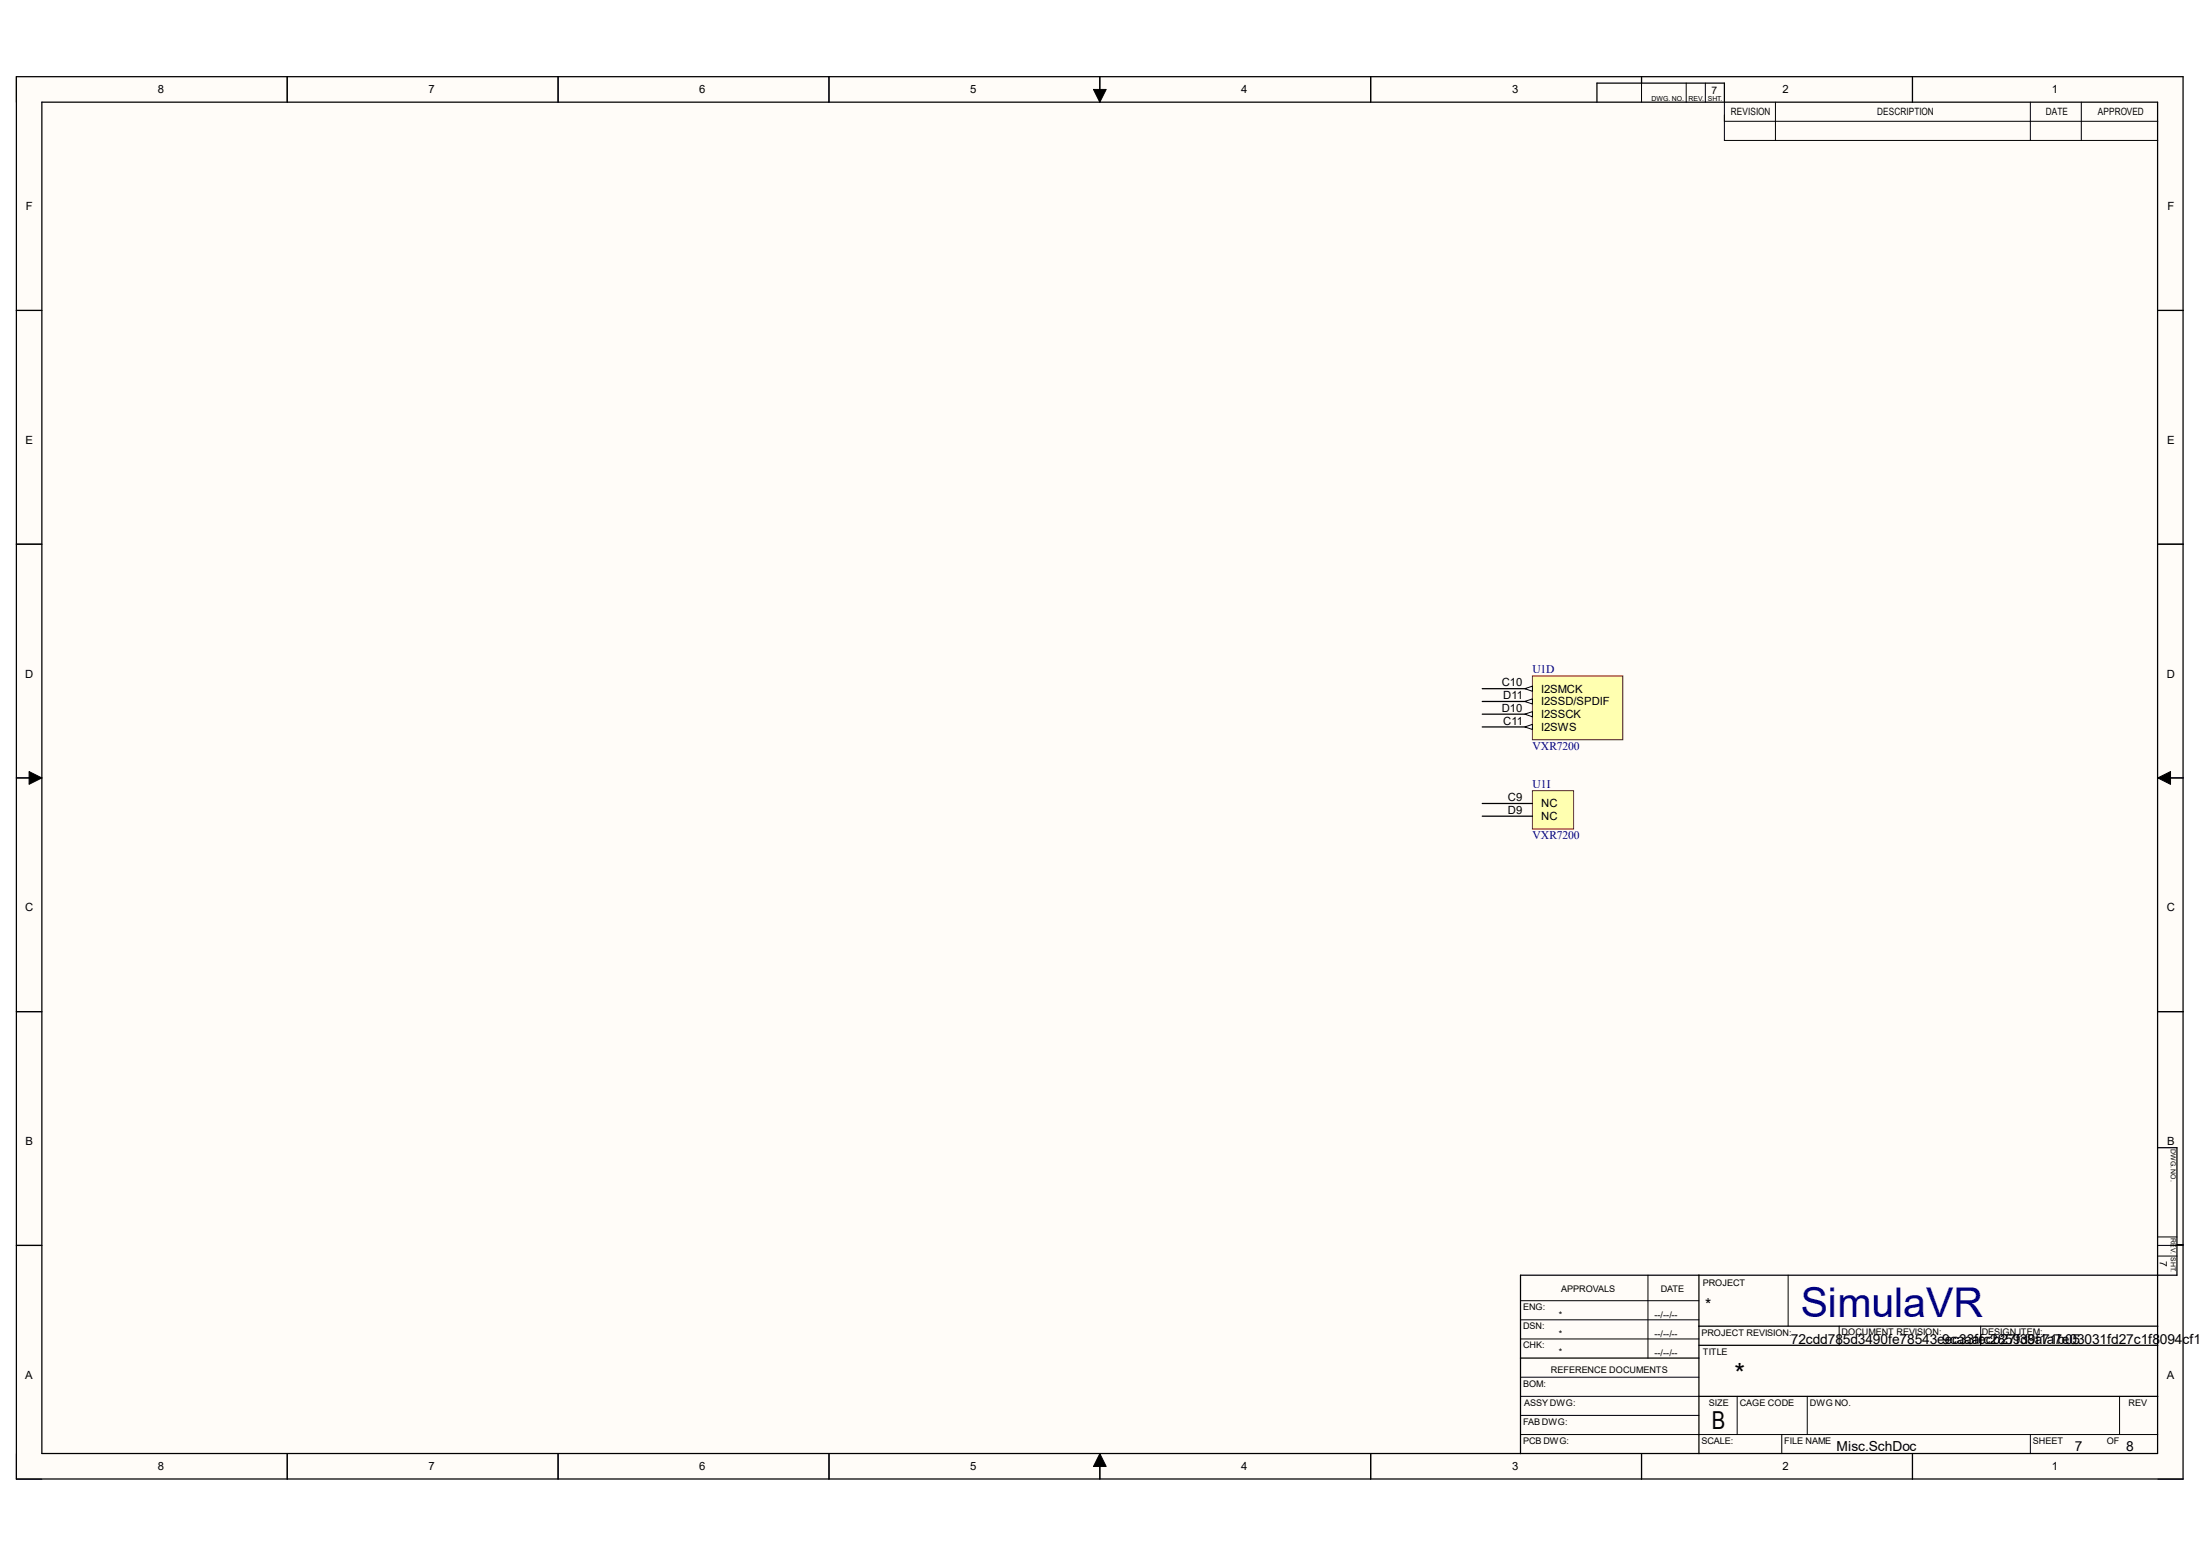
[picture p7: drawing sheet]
<svg xmlns="http://www.w3.org/2000/svg" width="297mm" height="210mm" viewBox="0 0 297 210" stroke-linecap="round" stroke-linejoin="round" font-family="sans-serif">
<g fill="#fffcf8">
<path d="M2.2 10.4h292.6v189.2h-292.6z" fill-rule="evenodd"/>
<path d="M5.7 13.8h285.6v182.4h-285.6z" fill-rule="evenodd"/>
</g>
<g fill="none" stroke="#000" stroke-width=".14">
<path d="M2.2 10.3v3.5M38.8 10.3v3.5M75.3 10.3v3.5M111.9 10.4v3.4M147.6 12.1h1.7l-.8 1.7zM148.5 10.4v3.4M185 10.4v3.4M221.6 10.4v3.4M227.6 11.2v2.6M230.2 11.2v2.6M232.8 13.8v5.2h58.5M232.8 16.4h58.5"/>
<path d="M239.7 13.8v5.2M258.2 10.4v3.4M274.1 13.8v5.2M281 13.8v5.2M2.2 41.9h3.4M291.3 41.9h3.5M2.2 73.4h3.4M291.3 73.4h3.5M2.2 105h3.4M3.9 104.1l1.7 .9-1.7 .9zM291.3 105l1.7-.9v1.8zM291.3 105h3.5"/>
<path d="M2.2 136.5h3.4M291.3 136.5h3.5M2.2 168.1h3.4M205.3 178.1h24.1M205.3 175.6h24.1M222.5 172.1v11.2M241.4 172.1v6.9M248.3 179v2.6M267.4 179v2.6M291.3 168.1h3.5M291.3 169.5h2.6M291.3 167h2.6"/>
<path d="M2.2 196.2v3.4h3.5M38.8 196.2v3.4M75.3 196.2v3.4M111.9 196.2v3.4M148.5 196.2l.8 1.7h-1.7zM148.5 196.2v3.4M185 196.2v3.4M205.3 193.6h86M205.3 180.7h24.1M205.3 188.5h24.1M205.3 185.9h24.1M205.3 191h24.1"/>
<path d="M221.6 196.2v3.4M234.5 188.5v5.1M240.5 193.6v2.6M244 188.5v5.1M258.2 196.2v3.4M274.1 193.6v2.6M286.2 188.5v5.1M291.3 199.6h3.5"/>
</g>
<g fill="none" stroke="#000" stroke-width=".17">
<path d="M2.2 10.4h292.5v189.2h-292.5zM5.7 13.8h285.6v182.4h-285.6zM38.8 10.3v3.5M75.3 10.3v3.5M111.9 10.4v3.4M148.5 10.4v3.4M185 10.4v3.4M215.6 13.8v-2.6h17.2v2.6M221.6 10.4v.8M258.2 10.4v3.4M2.2 41.9h3.4M291.3 41.9h3.5"/>
<path d="M2.2 73.4h3.4M291.3 73.4h3.5M2.2 105h3.4M291.3 105h3.5M2.2 136.5h3.4M291.3 136.5h3.5M291.3 154.9h2.6v17.2h-88.6v24.1M2.2 168.1h3.4M229.4 179h61.9M229.4 172.1v24.1M293.9 168h.9M38.8 196.2v3.4"/>
<path d="M75.3 196.2v3.4M111.9 196.2v3.4M148.5 196.2v3.4M185 196.2v3.4M205.3 183.3h24.1M221.6 196.2v3.4M229.4 181.6h61.9M229.4 188.5h61.9M258.2 196.2v3.4"/>
</g>
<path d="M147.6 12.1h1.7l-.8 1.7zM3.9 104.1l1.7 .9-1.7 .9zM291.3 105l1.7-.9v1.8zM148.5 196.2l.8 1.7h-1.7z" fill="#000"/>
<path d="M206.9 91.2h12.2v8.6h-12.2z" fill-rule="evenodd" fill="#ffffb0"/>
<path d="M206.9 91.2h12.2v8.6h-12.2z" fill="none" stroke="#800000" stroke-width=".14"/>
<path d="M200.1 93h6.8" fill="none" stroke="#000" stroke-width=".17"/>
<path d="M205.9 93l1-.4v.7z" fill="#f8fcff"/>
<path d="M205.9 93l1-.4v.7z" fill="none" stroke="#000" stroke-width=".14"/>
<path d="M200.1 94.7h6.8" fill="none" stroke="#000" stroke-width=".17"/>
<path d="M205.9 94.7l1-.4v.7z" fill="#f8fcff"/>
<path d="M205.9 94.7l1-.4v.7z" fill="none" stroke="#000" stroke-width=".14"/>
<path d="M200.1 96.4h6.8" fill="none" stroke="#000" stroke-width=".17"/>
<path d="M205.9 96.4l1-.3v.6z" fill="#f8fcff"/>
<path d="M205.9 96.4l1-.3v.6z" fill="none" stroke="#000" stroke-width=".14"/>
<path d="M200.1 98.1h6.8" fill="none" stroke="#000" stroke-width=".17"/>
<path d="M205.9 98.1l1-.3v.7z" fill="#f8fcff"/>
<path d="M205.9 98.1l1-.3v.7z" fill="none" stroke="#000" stroke-width=".14"/>
<path d="M206.9 106.7h5.5v5.2h-5.5z" fill-rule="evenodd" fill="#ffffb0"/>
<path d="M206.9 106.7h5.5v5.2h-5.5z" fill="none" stroke="#800000" stroke-width=".14"/>
<path d="M200.1 108.4h6.8M200.1 110.2h6.8" fill="none" stroke="#000" stroke-width=".17"/>
<text font-size="5.5" fill="#000080" x="243.1" y="177.8">SimulaVR</text>
<text font-size="3.7" x="234.2" y="186.6">*</text>
<text font-size="3.3" x="231.1" y="192.9">B</text>
<text font-size="2.2" x="230.2" y="176.8">*</text>
<g font-size="1.9">
<text x="241.8" y="181.4">72cdd785d3490fe78543eec33fecb27f38a71b05</text>
<text x="262.2" y="181.4">9caaafc2859d9f1a7e03031fd27c1f8094cf17</text>
<text x="247.9" y="195.8">Misc.SchDoc</text>
<text x="280.1" y="195.8">7</text>
<text x="287" y="195.8">8</text>
</g>
<g font-size="1.6" fill="#000080">
<text x="206.9" y="90.9">U1D</text>
<text x="206.9" y="101.2">VXR7200</text>
<text x="206.9" y="106.4">U1I</text>
<text x="206.9" y="113.3">VXR7200</text>
</g>
<g font-size="1.5">
<text x="21.3" y="12.6">8</text>
<text x="57.8" y="12.6">7</text>
<text x="94.4" y="12.6">6</text>
<text x="131" y="12.6">5</text>
<text x="167.6" y="12.6">4</text>
<text x="204.1" y="12.6">3</text>
<text x="240.7" y="12.6">2</text>
<text x="277" y="12.6">1</text>
<text x="3.5" y="28.4">F</text>
<text x="292.6" y="28.4">F</text>
<text x="3.4" y="59.9">E</text>
<text x="292.6" y="59.9">E</text>
<text x="3.4" y="91.5">D</text>
<text x="202.7" y="92.6">C10</text>
<text x="202.9" y="94.4">D11</text>
<text x="208.1" y="93.5">I2SMCK</text>
<text x="208.1" y="95.2">I2SSD/SPDIF</text>
<text x="292.5" y="91.5">D</text>
<text x="202.7" y="96.1">D10</text>
<text x="202.9" y="97.8">C11</text>
<text x="208.1" y="96.9">I2SSCK</text>
<text x="208.1" y="98.6">I2SWS</text>
<text x="203.6" y="108.1">C9</text>
<text x="203.6" y="109.9">D9</text>
<text x="208.1" y="109">NC</text>
<text x="208.1" y="110.7">NC</text>
<text x="3.4" y="123">C</text>
<text x="292.5" y="123">C</text>
<text x="3.4" y="154.6">B</text>
<text x="292.6" y="154.6">B</text>
<text x="3.4" y="186.1">A</text>
<text x="292.5" y="186.1">A</text>
<text x="21.3" y="198.5">8</text>
<text x="57.8" y="198.5">7</text>
<text x="94.4" y="198.5">6</text>
<text x="131" y="198.5">5</text>
<text x="167.6" y="198.5">4</text>
<text x="204.1" y="198.5">3</text>
<text x="240.7" y="198.5">2</text>
<text x="277" y="198.5">1</text>
</g>
<g font-size="1.4">
<text x="231.1" y="12.7">7</text>
<text x="233.7" y="15.6">REVISION</text>
<text x="253.4" y="15.6">DESCRIPTION</text>
<text x="276.2" y="15.6">DATE</text>
<text x="283.2" y="15.6">APPROVED</text>
<text x="291.6" y="170.2" transform="rotate(90 291.6 170.2)">7</text>
</g>
<g font-size="1.2">
<text x="229.9" y="173.6">PROJECT</text>
<text x="205.6" y="176.8">ENG:</text>
<text x="205.6" y="179.4">DSN:</text>
<text x="210.4" y="177.9">*</text>
<text x="210.8" y="174.4">APPROVALS</text>
<text x="223.4" y="177.9">--/--/--</text>
<text x="224.2" y="174.4">DATE</text>
<text x="205.6" y="182">CHK:</text>
<text x="209.4" y="185.3">REFERENCE DOCUMENTS</text>
<text x="210.4" y="180.5">*</text>
<text x="210.4" y="182.9">*</text>
<text x="223.4" y="180.5">--/--/--</text>
<text x="223.4" y="183">--/--/--</text>
<text x="229.7" y="180.3">PROJECT REVISION:</text>
<text x="229.9" y="182.9">TITLE</text>
<text x="248.6" y="180.1">DOCUMENT REVISION:</text>
<text x="267.5" y="180.1">DESIGN ITEM:</text>
<text x="205.6" y="187.2">BOM:</text>
<text x="205.8" y="189.7">ASSY DWG:</text>
<text x="230.7" y="189.7">SIZE</text>
<text x="234.9" y="189.7">CAGE CODE</text>
<text x="244.3" y="189.7">DWG NO.</text>
<text x="287.4" y="189.7">REV</text>
<text x="205.6" y="192.3">FAB DWG:</text>
<text x="205.6" y="194.9">PCB DWG:</text>
<text x="229.7" y="194.9">SCALE:</text>
<text x="240.9" y="194.9">FILE NAME</text>
<text x="274.5" y="194.9">SHEET</text>
<text x="284.4" y="194.9">OF</text>
</g>
<g font-size=".9">
<text x="223" y="13.6">DWG. NO.</text>
<text x="228" y="13.6">REV. SHT.</text>
<text x="293.1" y="155.1" transform="rotate(90 293.1 155.1)">DWG. NO.</text>
<text x="293.1" y="167.1" transform="rotate(90 293.1 167.1)">REV. SHT.</text>
</g>
</svg>
